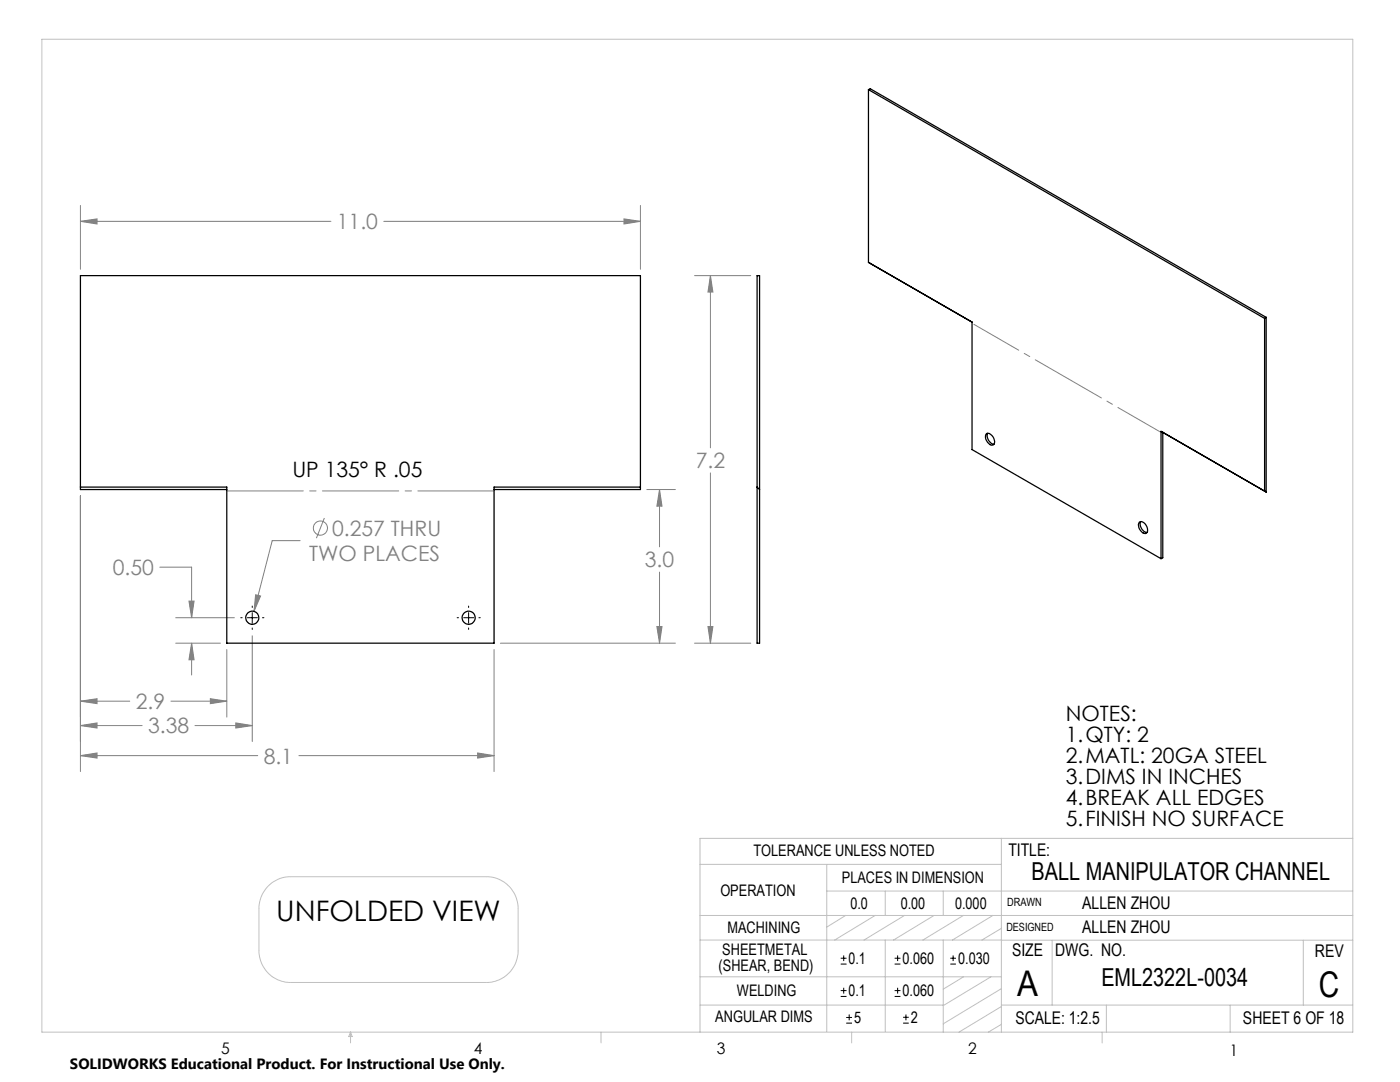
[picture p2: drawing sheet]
<svg xmlns="http://www.w3.org/2000/svg" width="279mm" height="216mm" viewBox="0 0 279 216" stroke-linecap="round" stroke-linejoin="round" font-family="sans-serif">
<g fill="none" stroke="#808080" stroke-width=".2">
<path d="M16.1 44.2l3.3-.5v1zM16.1 41v12.7M16.1 44.2h49.9M76.6 44.2h51.2M124.5 43.7l3.3 .5-3.3 .5zM127.8 41v12.7M138.6 55h11.2M141.8 55l.5 3.3h-1zM141.8 55v34.4M16.1 99v55M129.1 97.7h5.7M131.6 97.7l.5 3.3h-1z"/>
<path d="M131.6 97.7v11.4M141.8 94.4v33.9M31.9 113.2h6.3v10.1M37.7 119.9h1l-.5 3.4zM51 118.7l1 .2-1.3 3.1zM59.9 107.9h-5.6l-3.6 14.1M64.7 103.4l-1.6 4M131.6 114.2v14.1M16.1 139.9l3.3-.5v1zM16.1 139.9h9.8M34.1 139.9h11.2M35.1 128.3h8.9"/>
<path d="M35.1 123.3h11.7M38.2 128.3l.5 3.4h-1zM38.2 128.3v6.4M42 139.4l3.3 .5-3.3 .5zM45.3 129.6v13.5M50.3 126.9v21.1M98.6 129.6v24.4M99.9 128.3h34.9M131.1 125h1l-.5 3.3zM138.6 128.3h11.2M141.3 125h1l-.5 3.3zM16.1 150.8l3.3-.6v1.1z"/>
<path d="M16.1 144.8l3.3-.5v1zM16.1 150.8h35.3M16.1 144.8h12.3M38.9 144.8h11.4M47.1 144.3l3.2 .5-3.2 .5zM59.7 150.8h38.9M95.3 150.2l3.3 .6-3.3 .5z"/>
<circle cx="63.9" cy="105.4" r="1.42"/>
</g>
<g fill="none" stroke="#000" stroke-width=".2">
<path d="M48 123.3h.3M49.4 123.3h2M50.3 120.9v.3M50.3 122.2v2.1M50.3 125.3v.3M52.4 123.3h.3M91.2 123.3h.3M92.5 123.3h2M93.5 120.9v.3M93.5 122.2v2.1M93.5 125.3v.3M95.6 123.3h.2"/>
<path d="M167.8 198.8h1.1M167.8 197.7h1.1M167.8 192.4h1.1M167.8 191.2h1.1M168.4 190.6v1.2M168.4 197.1v1.2M178.5 198.8h1.2M178.5 197.7h1.2M178.5 192.4h1.2M178.5 191.2h1.2M179.1 190.6v1.2M179.1 197.1v1.2"/>
<path d="M189.7 192.4h1.1M189.7 191.2h1.1M190.2 190.6v1.2M168.9 204.2h1.1M168.9 203h1.1M169.5 202.4v1.2M180.2 204.2h1.2M180.2 203h1.2M180.8 202.4v1.2"/>
</g>
<g fill="none" stroke="#c0c0c0" stroke-width=".2">
<path d="M8.4 7.8h261.6v198.2h-261.6zM53.7 176.7a6.2 6.2 0 0 1 4.3-1.8h39a6.4 6.4 0 0 1 6.4 6.4v8.4a6.3 6.3 0 0 1-6.4 6.3h-39a6.3 6.3 0 0 1-6.3-6.3v-8.4a6.4 6.4 0 0 1 2-4.6zM139.7 172.5h60.1M165 177.8h105M165 172.5v33.3M176.7 177.8v4.9M188.2 177.8v4.9M199.8 167.3v38.7M270 167.3h-130.3v38.7M139.7 182.7h130.3M139.7 187.6h60.2M139.7 194.9h60.1"/>
<path d="M168.8 182.7l-3.8 2.3M174.7 182.7l-8.1 4.9M176.7 187.6v18.2M180.5 182.7l-8.1 4.9M186.4 182.7l-8.1 4.9M188.2 187.6v18.4M192.3 182.7l-8.1 4.9M192.3 194.9l-4.1 2.5M197.8 194.9l-9.6 5.8M198.2 182.7l-8.1 4.9M199.8 187.6h70.2M199.8 197.3l-11.6 7"/>
<path d="M199.8 185.2l-3.8 2.4M210 187.6v13M260.1 187.6v13M70 206v2.1M70 206l.3 .8h-.7zM119.9 206v2.1M139.7 200.6h48.5M170 206v2.1M199.8 200.6h70.2M199.8 200.8l-8.4 5.2M199.8 204.4l-2.6 1.6M220 206v2.1"/>
<path d="M220.8 200.6v5.4M245.5 200.6v5.4"/>
</g>
<path d="M45.3 98h53.3" fill="none" stroke="#808080" stroke-width=".2" stroke-dasharray="15.2 1.3 1.3 1.3"/>
<path d="M194.3 64.7l37.8 21.8" fill="none" stroke="#808080" stroke-width=".2" stroke-dasharray="15.2 1.3 1.3 1.3" stroke-dashoffset="4.9"/>
<path d="M16.1 44.2l3.3-.5v1zM124.5 43.7l3.3 .5-3.3 .5zM16.1 139.9l3.3-.5v1zM42 139.4l3.3 .5-3.3 .5zM16.1 150.8l3.3-.6v1.1zM95.3 150.2l3.3 .6-3.3 .5zM16.1 144.8l3.3-.5v1zM47.1 144.3l3.2 .5-3.2 .5zM38.2 128.3l.5 3.4h-1zM37.7 119.9h1l-.5 3.4zM51 118.7l-.3 3.3 1.3-3.1zM131.6 97.7l.5 3.3h-1zM131.1 125h1l-.5 3.3zM141.8 55l.5 3.3h-1zM141.3 125h1l-.5 3.3z" fill="#808080"/>
<g fill="none" stroke="#000" stroke-width=".25">
<path d="M173.3 17.9v34.5M173.3 17.9l79.1 45.6M173.3 17.9l.4-.2 79 45.6M151.1 55h.5v73.3h-.5zM173.3 52.4l20.7 11.9v25.4l37.7 21.8M173.3 52.4l.4 .2M252.4 63.5v34.5l.3 .2M252.7 63.3l-.3 .2M252.7 63.3v34.9M16.1 97.2h29.2v31.1h53.3v-31.1h29.2M45.3 97.7h-29.2v-42.7h111.7v42.7h-29.2M151.1 97.2l.5 .5"/>
<path d="M196.8 86.6a.92 .92 0 0 1 1.4 .5l.2 .7a.65 .65 0 0 1-.1 1 .65 .65 0 0 1-1-.3l-.6-.8v-.7zM197.1 86.5a1.7 1.7 0 0 0 1.3 2.2M231.7 86.1l21 12.1M231.7 86.1v25.4M231.7 86.1l.4 .2v25l-.4 .2M227.4 104.2a1.34 1.34 0 0 1 1.6 1.5 .62 .62 0 0 1-.4 .8 .62 .62 0 0 1-.7-.3l-.6-.9-.1-.6zM227.6 104.1a1.72 1.72 0 0 0 1.3 2.2"/>
<circle cx="50.3" cy="123.3" r="1.3"/>
<circle cx="93.5" cy="123.3" r="1.3"/>
</g>
<g font-size="7.1">
<text x="203" y="198.7">A</text>
<text x="263.2" y="198.9">C</text>
</g>
<text font-size="5.6" x="55.1" y="183.7">UNFOLDED VIEW</text>
<g font-size="4.9">
<text x="205.9" y="175.7">BALL MANIPULATOR CHANNEL</text>
<text x="219.8" y="196.7">EML2322L-0034</text>
</g>
<g font-size="4.2" fill="#808080">
<text x="67.2" y="45.8">11.0</text>
<text x="138.9" y="93.4">7.2</text>
<text x="66.3" y="106.9">0.257 THRU</text>
<text x="61.7" y="112">TWO PLACES</text>
<text x="128.7" y="113.2">3.0</text>
<text x="22.5" y="114.8">0.50</text>
<text x="27.1" y="141.5">2.9</text>
<text x="29.6" y="146.4">3.38</text>
<text x="52.6" y="152.4">8.1</text>
</g>
<g font-size="4.2">
<text x="58.3" y="95.3">UP 135° R .05</text>
<text x="212.7" y="143.9">NOTES:</text>
<text x="212.7" y="148.1">1.QTY: 2</text>
<text x="212.7" y="152.3">2.MATL: 20GA STEEL</text>
<text x="212.7" y="156.4">3.DIMS IN INCHES</text>
<text x="212.7" y="160.6">4.BREAK ALL EDGES</text>
<text x="212.7" y="164.8">5.FINISH NO SURFACE</text>
</g>
<g font-size="3.5">
<text x="201.2" y="170.7">TITLE:</text>
<text x="216" y="181.4">ALLEN ZHOU</text>
<text x="202" y="190.8">SIZE</text>
<text x="210.6" y="190.8">DWG. NO.</text>
<text x="216" y="186.2">ALLEN ZHOU</text>
<text x="262.4" y="190.9">REV</text>
<text x="202.7" y="204.4">SCALE: 1:2.5</text>
<text x="248.1" y="204.4">SHEET 6 OF 18</text>
</g>
<g font-size="3.2">
<text x="150.4" y="170.8">TOLERANCE UNLESS NOTED</text>
<text x="143.8" y="178.9">OPERATION</text>
<text x="168" y="176.2">PLACES IN DIMENSION</text>
<text x="169.7" y="181.4">0.0</text>
<text x="179.8" y="181.4">0.00</text>
<text x="190.6" y="181.4">0.000</text>
<text x="144.1" y="190.5">SHEETMETAL</text>
<text x="145.2" y="186.2">MACHINING</text>
<text x="143.4" y="193.7">(SHEAR, BEND)</text>
<text x="169.4" y="192.3">0.1</text>
<text x="180.1" y="192.3">0.060</text>
<text x="191.2" y="192.3">0.030</text>
<text x="147.1" y="198.7">WELDING</text>
<text x="169.4" y="198.7">0.1</text>
<text x="180.1" y="198.7">0.060</text>
<text x="142.8" y="204">ANGULAR DIMS</text>
<text x="170.5" y="204.1">5</text>
<text x="181.8" y="204.1">2</text>
<text x="44.2" y="210.4">5</text>
<text x="94.6" y="210.3">4</text>
<text x="143.1" y="210.4">3</text>
<text x="193.2" y="210.3">2</text>
<text x="245.4" y="210.6">1</text>
</g>
<text font-size="3" x="14" y="213.3">SOLIDWORKS Educational Product. For Instructional Use Only.</text>
<g font-size="2.3">
<text x="200.8" y="185.7">DESIGNED</text>
<text x="201" y="180.9">DRAWN</text>
</g>
</svg>
